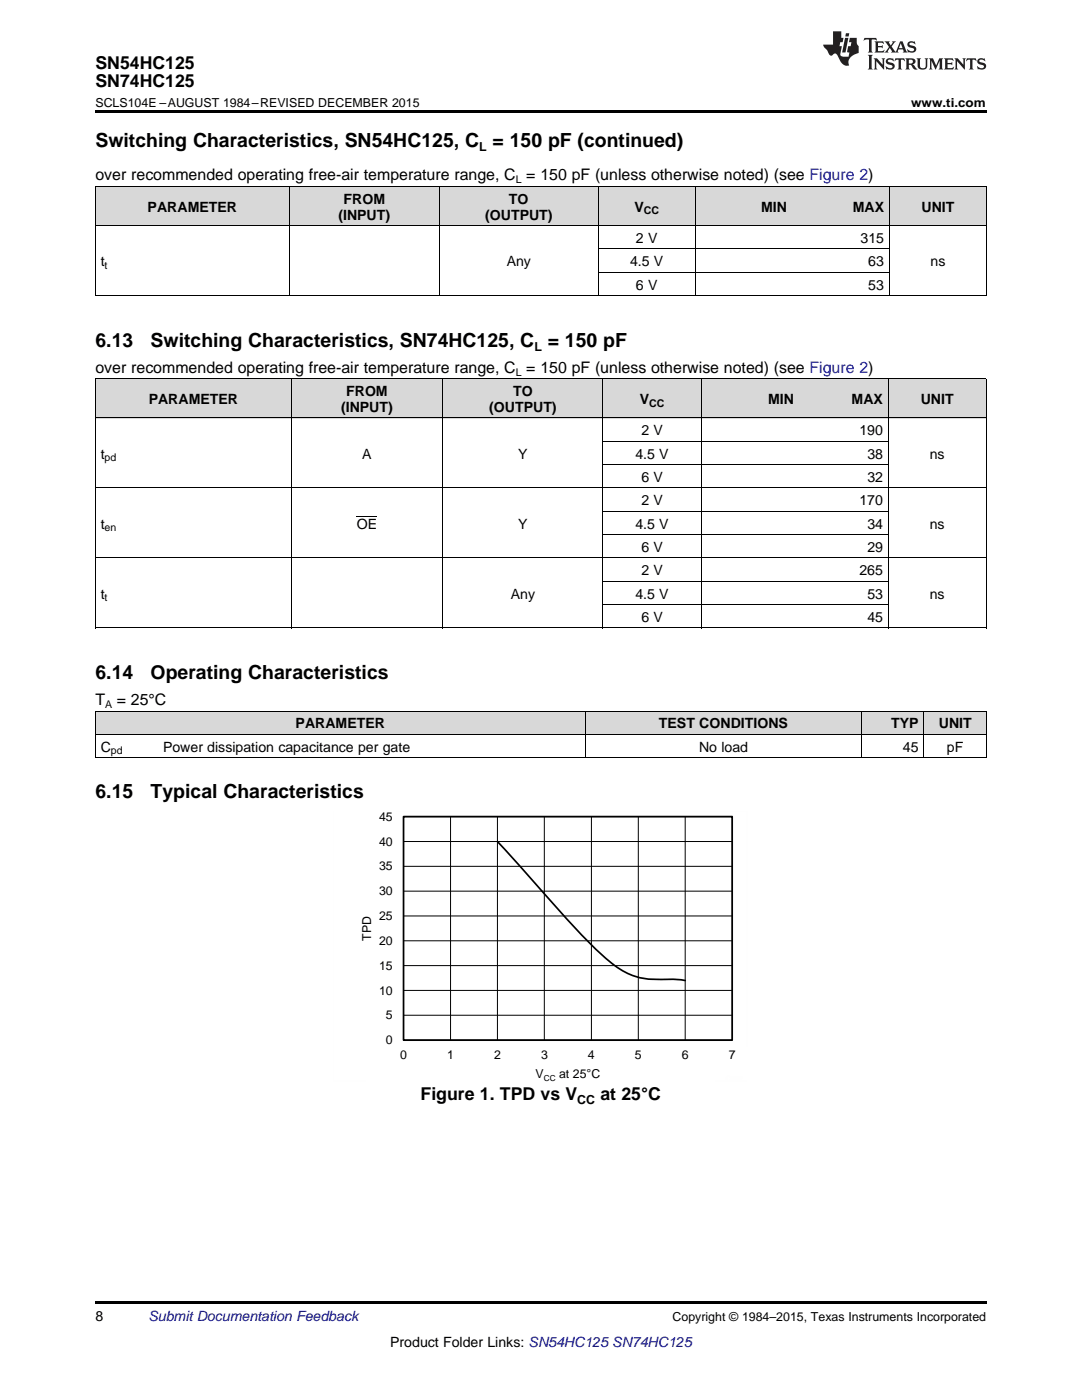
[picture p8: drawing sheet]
<svg xmlns="http://www.w3.org/2000/svg" width="216mm" height="279mm" viewBox="0 0 216 279" stroke-linecap="round" stroke-linejoin="round" font-family="sans-serif">
<g fill="#d8d8d8">
<path d="M19 142h12.5v4.6h-12.5z"/>
<path d="M31.5 142h85.3v4.6h-85.3z"/>
<path d="M116.8 142h55.1v4.6h-55.1z"/>
<path d="M171.9 142h12.5v4.6h-12.5z"/>
<path d="M184.4 142h12.4v4.6h-12.4z"/>
<path d="M19 75.6h39.1v7.9h-39.1z"/>
<path d="M58.1 75.6h30.3v7.9h-30.3z"/>
<path d="M88.4 75.6h32v7.9h-32z"/>
<path d="M120.4 75.6h19.5v7.9h-19.5z"/>
<path d="M139.9 75.6h19.6v7.9h-19.6z"/>
<path d="M159.5 75.6h17.8v7.9h-17.8z"/>
<path d="M177.3 75.6h19.5v7.9h-19.5z"/>
<path d="M19 37.3h38.7v7.8h-38.7z"/>
<path d="M57.7 37.3h30v7.8h-30z"/>
<path d="M87.7 37.3h31.7v7.8h-31.7z"/>
<path d="M119.4 37.3h19.3v7.8h-19.3z"/>
<path d="M138.7 37.3h19.4v7.8h-19.4z"/>
<path d="M158.1 37.3h19.4v7.8h-19.4z"/>
<path d="M177.5 37.3h19.3v7.8h-19.3z"/>
</g>
<path d="M19 22h177.8v.5h-177.8zM19 259.7h177.8v.5h-177.8z" fill="#000"/>
<g fill="none" stroke="#000" stroke-width=".2">
<path d="M19 37.2h177.8M19.1 37.3v21.8M57.7 37.3v21.8M87.6 37.3v21.8M119.3 37.3v21.8M138.7 37.3v21.8M177.4 37.3v21.8M196.8 37.3v21.8M19 59h177.8M19 45h177.8M119.4 54.3h58M119.4 49.7h58"/>
<path d="M19 75.6h177.8M19.1 75.6v49.8M58.1 75.6v49.8M88.3 75.6v49.8M120.3 75.6v49.8M139.9 75.6v49.8M177.2 75.6v49.8M196.8 75.6v49.8M19 97.4h177.8M19 83.4h177.8M120.4 92.7h56.9M120.4 88.1h56.9"/>
<path d="M19 111.4h177.8M120.4 116h56.9M120.4 106.7h56.9M120.4 102h56.9M19 125.3h177.8M120.4 120.7h56.9M19 151.2h177.8M19 146.6h177.8M19 141.9h177.8M19.1 142v9.3M116.8 142v9.3M171.9 142v9.3"/>
<path d="M184.3 142v9.3M196.8 142v9.3M80.5 163h65.6v44.6h-65.6zM80.5 177.8h65.6M80.5 172.9h65.6M80.5 167.9h65.6M89.9 163v44.6M99.3 163v44.6M108.6 163v44.6M118 163v44.6M127.4 163v44.6M136.7 163v44.6"/>
<path d="M80.5 197.7h65.6M80.5 192.7h65.6M80.5 187.8h65.6M80.5 182.8h65.6M80.5 202.6h65.6"/>
</g>
<path d="M80.5 163h65.6v44.6h-65.6zM99.3 167.9l9.5 10.7a117 117 0 0 0 13.9 14.1 13.9 13.9 0 0 0 10.1 2.7h2l1.9 .3" fill="none" stroke="#000" stroke-width=".34"/>
<path d="M66.5 161.9v54M79.2 161.9h69.9M149.1 161.9v46.9M66.5 215.8h6.4M142.7 215.8h6.4" fill="none" stroke="#fefefe" stroke-width=".2" stroke-dasharray=".4 .1" stroke-linecap="butt"/>
<g fill="#231f20">
<path d="M172.5 7.6l-.1 .5 .4-.2h.6v.1v2.1l-.2 .4h.9l-.2-.4v-2.1l.1-.1h.5l.5 .2-.2-.5zM174.5 8.3l.2 .3v1.5l-.2 .4h1.8l.2-.6a1.04 1.04 0 0 1-1.3 .2v-.7h.6l.3 .2v-.6l-.3 .2h-.6v-.6l.8-.1 .4 .3-.2-.5zM176.5 8.3l.9 1.1-.9 1.1h.8l-.2-.2 .4-.7 .5 .7-.2 .2h1.5l-.2-.2 .2-.4h.9l.1 .4-.2 .2h1l-.3-.3-.7-1.9h-.5l-.9 2-.8-1 .9-1h-.8l.1 .3-.4 .5-.3-.6 .1-.2zM179.7 8.6l.4 1h-.7zM181.3 8.4a.63 .63 0 0 0-.2 .7 .63 .63 0 0 0 .6 .4l.6 .2 .1 .2a.75 .75 0 0 1-.7 .4 .75 .75 0 0 1-.6-.5l.1 .7 .1-.1a1.11 1.11 0 0 0 1.5-.6 1.13 1.13 0 0 0-1.2-.8l-.1-.4a1.04 1.04 0 0 1 1.2 .2l-.2-.5-.2 .1-.4-.2zM173.2 10.9l.2 .4v2.2l-.2 .4h1l-.3-.4v-2.2l.3-.4zM174.3 11.6l.3 .4v1.5l-.3 .4h.8l-.2-.4v-1.3l1.5 1.7v-1.9l.2-.4h-.7l.2 .4v.9l-1.1-1.3zM177 11.8a.62 .62 0 0 0-.2 .7 .62 .62 0 0 0 .6 .4l.6 .1 .1 .3a.76 .76 0 0 1-.7 .3 .76 .76 0 0 1-.7-.4l.2 .7 .1-.1a1.11 1.11 0 0 0 1.5-.6 1.13 1.13 0 0 0-1.2-.8l-.1-.4a1.04 1.04 0 0 1 1.2 .2l-.2-.6-.2 .1-.5-.1zM178.7 11.6l-.2 .6a.61 .61 0 0 1 .8-.3v1.6l-.2 .4h.9l-.2-.4v-1.6a.63 .63 0 0 1 .7 .3l-.1-.6zM180.6 11.6l.3 .4v1.5l-.3 .4h1l-.2-.2-.1-.8 .6 .2a.76 .76 0 0 0 1.2 .7l-1-1a.58 .58 0 0 0 .6-.5 .58 .58 0 0 0-.5-.6zM181.4 11.9h.1a.45 .45 0 0 1 .5 .1 .45 .45 0 0 1 .1 .5l-.8 .2zM182.9 11.6l.2 .2a2.17 2.17 0 0 0 .3 1.9 .99 .99 0 0 0 1.6-.6v-1.1l.2-.4h-.7l.2 .2a1.92 1.92 0 0 1-.2 1.8 .6 .6 0 0 1-.9-.5v-1.1l.2-.4zM185.4 11.6l.2 .4v1.5l-.2 .4h.7l-.2-.4v-1.4l.8 1.8 .8-1.8v1.4l-.2 .4h.9l-.2-.4v-1.5l.2-.4h-.8l-.6 1.5-.6-1.5zM188.4 11.6l.2 .4v1.5l-.2 .4h1.8l.1-.6a1.04 1.04 0 0 1-1.2 .1v-.6h.5l.4 .2v-.6l-.4 .2h-.5v-.7h.8l.3 .3-.1-.6zM190.5 11.6l.2 .4v1.5l-.2 .4h.7l-.2-.4v-1.3l1.5 1.7v-1.9l.2-.4h-.7l.2 .4v.9l-1.1-1.3zM192.9 11.6l-.1 .6a.61 .61 0 0 1 .7-.3l.1 1.6-.3 .4h1l-.3-.4 .1-1.6a.63 .63 0 0 1 .7 .3l-.1-.6zM195.2 11.8a.62 .62 0 0 0-.2 .7 .62 .62 0 0 0 .6 .4l.6 .1 .1 .3a.76 .76 0 0 1-.7 .3 .76 .76 0 0 1-.6-.4l.1 .7 .1-.1a1.11 1.11 0 0 0 1.6-.6 1.13 1.13 0 0 0-1.3-.8l-.1-.4a1.04 1.04 0 0 1 1.2 .2l-.1-.6-.2 .1-.5-.1z"/>
<path d="M166.2 6.3v2.6h-1.9v.4l.8 .9a.91 .91 0 0 0 1 .8 .56 .56 0 0 1 .5-.3 .56 .56 0 0 1 .5 .3l.4 .8a1.53 1.53 0 0 0 1.9 1.2 1.54 1.54 0 0 1 1-2.1l.9-.3v-1.4a1.52 1.52 0 0 1-.4-1.6h-1.3l-.2 .8h.5l-.2 .8h-.5l-.1 1v.2l.4 .1-.2 .8a1.93 1.93 0 0 1-1.6-.3l.3-1.8h-.5l.2-.8h.4l.2-.8h-.4v-1.3zM168.6 7.6l-.6 2.9h.7l.6-2.9zM168.8 6.6l-.1 .7h.6l.2-.7z"/>
</g>
<path d="M71.2 103h4" fill="none" stroke="#000" stroke-width=".2"/>
<g font-size="3.9">
<text x="19" y="29.3">Switching Characteristics, SN54HC125, C = 150 pF (continued)</text>
<text x="19" y="69.2">6.13</text>
<text x="30.1" y="69.2">Switching Characteristics, SN74HC125, C = 150 pF</text>
<text x="19" y="135.5">6.14</text>
<text x="30.1" y="135.5">Operating Characteristics</text>
<text x="19" y="159.3">6.15</text>
<text x="30.1" y="159.3">Typical Characteristics</text>
</g>
<g font-size="3.5">
<text x="19" y="13.8">SN54HC125</text>
<text x="19" y="17.3">SN74HC125</text>
<text x="83.9" y="219.5">Figure 1. TPD vs V</text>
<text x="119.8" y="219.5">at 25°C</text>
</g>
<g font-size="3.2">
<text x="19" y="36">over recommended operating free-air temperature range, C = 150 pF (unless otherwise noted) (see Figure 2)</text>
<text x="19" y="74.4">over recommended operating free-air temperature range, C = 150 pF (unless otherwise noted) (see Figure 2)</text>
<text x="19" y="140.7">T</text>
<text x="23.3" y="140.7">= 25°C</text>
</g>
<g font-size="2.8">
<text x="68.5" y="40.6">FROM</text>
<text x="101.6" y="40.6">TO</text>
<text x="29.5" y="42.2">PARAMETER</text>
<text x="67.5" y="43.8">(INPUT)</text>
<text x="96.8" y="43.8">(OUTPUT)</text>
<text x="126.6" y="42.2">V</text>
<text x="151.9" y="42.2">MIN</text>
<text x="170.1" y="42.2">MAX</text>
<text x="183.9" y="42.2">UNIT</text>
<text x="20.1" y="53.1">t</text>
<text x="101.1" y="53.1">Any</text>
<text x="125.7" y="53.1">4.5 V</text>
<text x="126.9" y="48.5">2 V</text>
<text x="171.7" y="48.5">315</text>
<text x="173.2" y="53.1">63</text>
<text x="185.7" y="53.1">ns</text>
<text x="126.9" y="57.8">6 V</text>
<text x="173.2" y="57.8">53</text>
<text x="29.7" y="80.6">PARAMETER</text>
<text x="68.1" y="82.2">(INPUT)</text>
<text x="69.1" y="79">FROM</text>
<text x="97.6" y="82.2">(OUTPUT)</text>
<text x="102.4" y="79">TO</text>
<text x="127.7" y="80.6">V</text>
<text x="153.2" y="80.6">MIN</text>
<text x="169.9" y="80.6">MAX</text>
<text x="183.7" y="80.6">UNIT</text>
<text x="128" y="86.9">2 V</text>
<text x="171.5" y="86.9">190</text>
<text x="20.1" y="91.5">t</text>
<text x="72.3" y="91.5">A</text>
<text x="103.4" y="91.5">Y</text>
<text x="126.8" y="91.5">4.5 V</text>
<text x="173.1" y="91.5">38</text>
<text x="185.5" y="91.5">ns</text>
<text x="128" y="96.2">6 V</text>
<text x="128" y="100.8">2 V</text>
<text x="171.5" y="100.8">170</text>
<text x="173.1" y="96.2">32</text>
<text x="20.1" y="105.5">t</text>
<text x="71.2" y="105.5">OE</text>
<text x="103.4" y="105.5">Y</text>
<text x="126.8" y="105.5">4.5 V</text>
<text x="173.1" y="105.5">34</text>
<text x="185.5" y="105.5">ns</text>
<text x="128" y="110.1">6 V</text>
<text x="173.1" y="110.1">29</text>
<text x="20.1" y="119.5">t</text>
<text x="101.9" y="119.5">Any</text>
<text x="126.8" y="119.5">4.5 V</text>
<text x="128" y="114.8">2 V</text>
<text x="171.5" y="114.8">265</text>
<text x="173.1" y="119.5">53</text>
<text x="185.5" y="119.5">ns</text>
<text x="128" y="124.1">6 V</text>
<text x="173.1" y="124.1">45</text>
<text x="59" y="145.3">PARAMETER</text>
<text x="131.5" y="145.3">TEST CONDITIONS</text>
<text x="177.8" y="145.3">TYP</text>
<text x="187.3" y="145.3">UNIT</text>
<text x="20.1" y="150">C</text>
<text x="32.5" y="150">Power dissipation capacitance per gate</text>
<text x="139.5" y="150">No load</text>
<text x="180.2" y="150">45</text>
<text x="188.9" y="150">pF</text>
<text x="19" y="263.6">8</text>
<text x="77.9" y="268.9">Product Folder Links: SN54HC125 SN74HC125</text>
</g>
<text font-size="2.8" fill="#0000c8" x="29.6" y="263.6">Submit Documentation Feedback</text>
<g font-size="2.5">
<text x="19" y="21.4">SCLS104E –AUGUST 1984–REVISED DECEMBER 2015</text>
<text x="181.8" y="21.4">www.ti.com</text>
<text x="95.6" y="30.1">L</text>
<text x="106.6" y="70">L</text>
<text x="75.6" y="163.8">45</text>
<text x="75.6" y="173.7">35</text>
<text x="75.6" y="168.7">40</text>
<text x="75.6" y="178.7">30</text>
<text x="75.6" y="183.6">25</text>
<text x="74.1" y="187.8" transform="rotate(-90 74.1 187.8)">TPD</text>
<text x="75.6" y="188.6">20</text>
<text x="75.6" y="193.5">15</text>
<text x="75.6" y="198.5">10</text>
<text x="77" y="203.4">5</text>
<text x="77" y="208.4">0</text>
<text x="79.8" y="211.3">0</text>
<text x="89.2" y="211.3">1</text>
<text x="98.6" y="211.3">2</text>
<text x="106.9" y="215.2">V</text>
<text x="107.9" y="211.3">3</text>
<text x="111.6" y="215.2">at 25ÉC</text>
<text x="117.3" y="211.3">4</text>
<text x="126.7" y="211.3">5</text>
<text x="136.1" y="211.3">6</text>
<text x="145.4" y="211.3">7</text>
<text x="115.2" y="220.2">CC</text>
<text x="134.2" y="263.6">Copyright © 1984–2015, Texas Instruments Incorporated</text>
</g>
<g font-size="2.1">
<text x="102.9" y="36.6">L</text>
<text x="128.4" y="42.8">CC</text>
<text x="20.9" y="53.7">t</text>
<text x="102.9" y="75">L</text>
<text x="129.5" y="81.2">CC</text>
<text x="20.9" y="92.1">pd</text>
<text x="20.9" y="106">en</text>
<text x="20.9" y="120">t</text>
<text x="21" y="141.3">A</text>
<text x="22.1" y="150.6">pd</text>
</g>
<text font-size="1.7" x="108.5" y="215.8">CC</text>
</svg>
